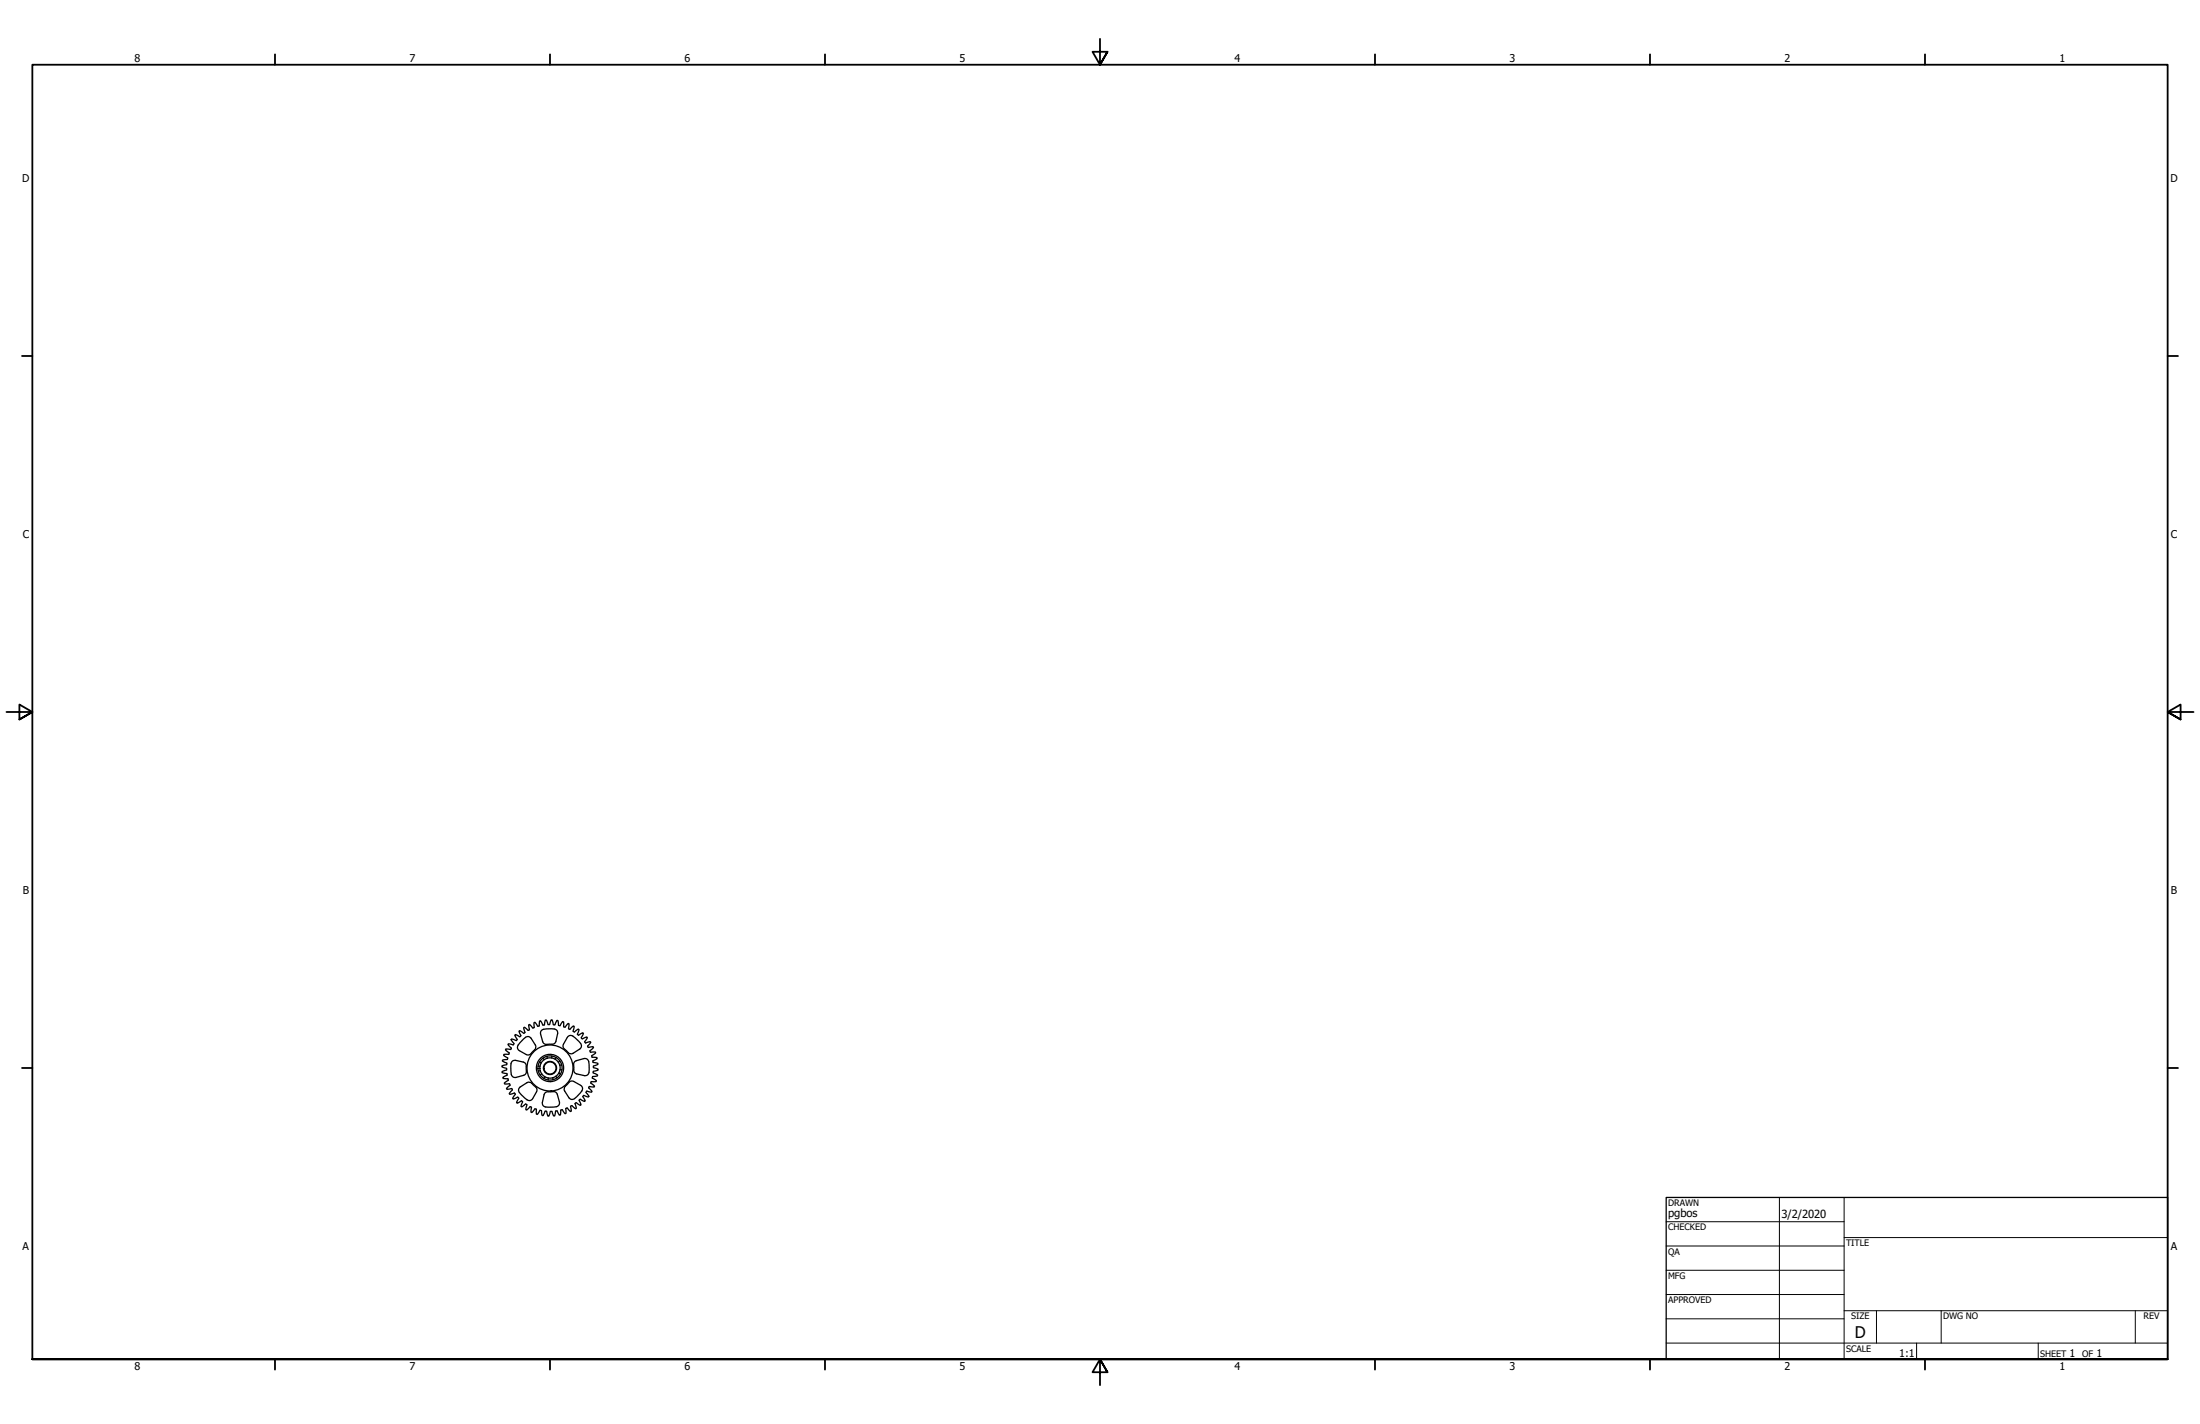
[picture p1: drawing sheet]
<svg xmlns="http://www.w3.org/2000/svg" width="864mm" height="559mm" viewBox="0 0 864 559" stroke-linecap="round" stroke-linejoin="round" font-family="sans-serif">
<!-- layer: Visible (ANSI) -->
<g fill="none" stroke="#000" stroke-width=".51">
<path d="M201 416.6l1.1-.5 3.3 .7a2.14 2.14 0 0 1 1.2 2.7v1.3l-.7 1-3.3 1a1.82 1.82 0 0 1-2-2.4v-3zM202.3 406l1.8 .8 .4-.4-.8-1.7 .3-.3 1.7 1.1 .4-.4-.6-1.8 .4-.2 1.4 1.2 .5-.2-.3-1.9 .4-.2 1.3 1.4 .5-.2-.1-1.9 .4-.1 1.1 1.5 .5-.1 .2-1.9 .4-.1 .9 1.7 .6-.1 .4-1.9h.4l.6 1.7 .6 .1 .7-1.9h.3l.6 1.9h.5l.8-1.7 .4 .1 .3 1.9 .5 .1 1.1-1.6 .3 .1 .1 1.9 .5 .2 1.2-1.5 .4 .2-.2 1.9 .5 .2 1.4-1.3 .3 .2-.4 1.8 .4 .4 1.6-1.2 .3 .2-.6 1.8 .4 .4 1.7-.9 .2 .2-.8 1.8 .4 .4 1.7-.8 .3 .3-1.1 1.7 .4 .4 1.8-.6 .2 .4-1.2 1.4 .2 .5 1.9-.3 .2 .4-1.4 1.3 .2 .5 1.9-.1 .1 .4-1.5 1.1 .1 .5 1.9 .2 .1 .4-1.7 .9 .1 .6 1.9 .4v.4l-1.7 .6-.1 .6 1.9 .7v.3l-1.9 .6v.5l1.7 .8-.1 .4-1.9 .3-.1 .5 1.6 1.1-.1 .3-1.9 .1-.2 .5 1.5 1.2-.2 .4-1.9-.2-.2 .5 1.3 1.4-.2 .3-1.8-.4-.4 .4 1.2 1.6-.2 .3-1.8-.6-.4 .4 .9 1.7-.2 .2-1.8-.8-.4 .4 .8 1.7-.3 .3-1.7-1.1-.4 .4 .6 1.8-.4 .2-1.4-1.2-.5 .2 .3 1.9-.4 .2-1.3-1.4-.5 .2 .1 1.9-.4 .1-1.1-1.5-.5 .1-.2 1.9-.4 .1-.9-1.7-.6 .1-.4 1.9h-.4l-.6-1.7-.6-.1-.7 1.9h-.3l-.6-1.9h-.5l-.8 1.7-.4-.1-.3-1.9-.5-.1-1.1 1.6-.3-.1-.1-1.9-.5-.2-1.2 1.5-.4-.2 .2-1.9-.5-.2-1.4 1.3-.3-.2 .4-1.8-.4-.4-1.6 1.2-.3-.2 .6-1.8-.4-.4-1.7 .9-.2-.2 .8-1.8-.4-.4-1.7 .8-.3-.3 1.1-1.7-.4-.4-1.8 .6-.2-.4 1.2-1.4-.2-.5-1.9 .3-.2-.4 1.4-1.3-.2-.5-1.9 .1-.1-.4 1.5-1.1-.1-.5-1.9-.2-.1-.4 1.7-.9-.1-.6-1.9-.4v-.4l1.7-.6 .1-.6-1.9-.7v-.3l1.9-.6v-.5l-1.7-.8 .1-.4 1.9-.3 .1-.5-1.6-1.1 .1-.3 1.9-.1 .2-.5-1.5-1.2 .2-.4 1.9 .2 .2-.5-1.3-1.4 .2-.3 1.8 .4 .4-.4-1.2-1.6 .2-.3 1.8 .6 .4-.4-.9-1.7zM204.9 408.3a2.41 2.41 0 0 1 3.1-1.3l2.1 3a2.14 2.14 0 0 1-1.1 2.8l-.8 .9-1.2 .3-3.1-1.7a1.82 1.82 0 0 1 .2-3.1zM211.2 418.4l.8 .1M211.8 416.7l.7 .4M213.1 415.3l.5 .6M214.7 409.8h.4a2.85 2.85 0 0 0 3.1-1.2l.7-3a1.82 1.82 0 0 0-2.5-1.9h-.6a3.3 3.3 0 0 0-3.6 1.2v.9l1 3.3 .6 .6 .9 .1M214.8 414.5l.1 .8M216.6 414.4l-.1 .8M218.3 415l-.4 .7M219.7 416.3l-.6 .5M219.8 419.7l.8 .1"/>
<path d="M220.5 418l-.8 .1M225.5 416.7l3.7-1.3a1.82 1.82 0 0 1 2 2.4 5.3 5.3 0 0 1-.6 4l-.9 .3-3.3-.7a2.13 2.13 0 0 1-1.2-2.7v-1.3zM227.9 409.5l-1.2-1.4a3.3 3.3 0 0 0-3.3-1.6l-.7 .6-1.5 2.6a2.13 2.13 0 0 0 1.3 2.8l.8 .8 1.3 .2 3-1.8a1.5 1.5 0 0 0 .3-2.2M208.8 425.2l.3 .3a2.86 2.86 0 0 1 1.5 3l-1.5 2.6a1.82 1.82 0 0 1-3.1-.2l-.5-.4a3.3 3.3 0 0 1-1.8-3.3l.5-.7 3-1.8h.9l.7 .5M212.1 420.1l-.8 .1M212.7 421.4l-.6 .5M213.6 429.6a2.14 2.14 0 0 1 2.7-1.2h1.3l1 .7 1 3.3a1.82 1.82 0 0 1-2.4 2l-.6 .1a3.3 3.3 0 0 1-3.6-1l-.1-.9 .7-3M213.9 422.5l-.4 .7M215.3 423l-.1 .8M216.9 422.9l.1 .8M218.2 422.3l.5 .6M219.3 421.1l.7 .4"/>
<path d="M225.3 424.4l2.6 1.5a1.82 1.82 0 0 1-.2 3.1l-.4 .5a3.3 3.3 0 0 1-3.3 1.8l-.7-.5-1.6-2.6a2.15 2.15 0 0 1 1.1-2.8l.5-.6M225.3 424.4l-.9-.2-1.1 .6"/>
<circle cx="215.9" cy="419.1" r="9"/>
<circle cx="215.9" cy="419.1" r="2.38"/>
<circle cx="215.9" cy="419.1" r="2.58"/>
<circle cx="215.9" cy="419.1" r="5.4"/>
<circle cx="215.9" cy="419.1" r="4"/>
<circle cx="215.9" cy="419.1" r="4.7"/>
</g>
<!-- layer: Border (ANSI) -->
<g fill="none" stroke="#000" stroke-width=".71">
<path d="M431.8 15.2v10.2l-2.9-5.1h5.8l-2.9 5.1 2.9-5.1M107.9 21.3v4.1M215.9 21.3v4.1M323.8 21.3v4.1M539.8 21.3v4.1M647.7 21.3v4.1M755.6 21.3v4.1M8.6 139.7h4.1M850.9 139.7h4.1M2.5 279.4h10.2l-5.1-2.9v5.8l5.1-2.9-5.1 2.9M861.1 279.4h-10.2l5.1-2.9v5.8l-5.1-2.9 5.1 2.9M8.6 419.1h4.1"/>
<path d="M850.9 419.1h4.1M12.7 533.4v-508h838.2v508h-838.2h838.2M107.9 533.4v4.1M215.9 533.4v4.1M323.8 533.4v4.1M434.7 538.5l-2.9-5.1 2.9 5.1h-5.8l2.9-5.1v10.2M539.8 533.4v4.1M647.7 533.4v4.1M755.6 533.4v4.1"/>
</g>
<!-- layer: Title (ANSI) -->
<g fill="none" stroke="#000" stroke-width=".39">
<path d="M654 479.4h69.9M698.5 469.9v63.5M723.9 469.9v63.5M654 488.9h69.9M654 498.5h69.9M723.9 485.6h127M654 508h69.9M654 517.5h69.9M723.9 514.3h127M736.6 514.3v12.7M762 514.3v12.7M838.2 514.3v12.7"/>
<path d="M654 527h196.9M752.3 527v6.4M800.1 527v6.4"/>
</g>
<path d="M654 469.9h196.9v63.5h-196.9z" fill="none" stroke="#000" stroke-width=".51"/>
<text font-size="6.3" x="728.1" y="524.9">D</text>
<g font-size="4.4">
<text x="654.8" y="477.8">pgbos</text>
<text x="699.3" y="478">3/2/2020</text>
</g>
<g font-size="4.2">
<text x="52.8" y="24.4">8</text>
<text x="160.8" y="24.4">7</text>
<text x="268.7" y="24.4">6</text>
<text x="376.7" y="24.4">5</text>
<text x="484.6" y="24.4">4</text>
<text x="592.6" y="24.4">3</text>
<text x="700.5" y="24.4">2</text>
<text x="808.5" y="24.4">1</text>
<text x="8.7" y="71.4">D</text>
<text x="852" y="71.4">D</text>
<text x="8.9" y="211.1">C</text>
<text x="852.2" y="211.1">C</text>
<text x="8.9" y="350.8">B</text>
<text x="852.2" y="350.8">B</text>
<text x="8.9" y="490.5">A</text>
<text x="852.2" y="490.5">A</text>
<text x="745.5" y="532.6">1:1</text>
<text x="812.4" y="532.6">1</text>
<text x="822.9" y="532.6">1</text>
<text x="52.8" y="537.5">8</text>
<text x="160.8" y="537.5">7</text>
<text x="268.7" y="537.5">6</text>
<text x="376.7" y="537.5">5</text>
<text x="484.6" y="537.5">4</text>
<text x="592.6" y="537.5">3</text>
<text x="700.5" y="537.5">2</text>
<text x="808.5" y="537.5">1</text>
</g>
<g font-size="3.5">
<text x="654.8" y="473.2">DRAWN</text>
<text x="654.8" y="482.8">CHECKED</text>
<text x="724.7" y="488.9">TITLE</text>
<text x="654.8" y="492.3">QA</text>
<text x="654.8" y="501.8">MFG</text>
<text x="654.8" y="511.4">APPROVED</text>
<text x="726.7" y="517.7">SIZE</text>
<text x="762.8" y="517.7">DWG NO</text>
<text x="841.4" y="517.7">REV</text>
<text x="724.7" y="530.4">SCALE</text>
<text x="800.9" y="532.6">SHEET</text>
<text x="817.3" y="532.6">OF</text>
</g>
</svg>
